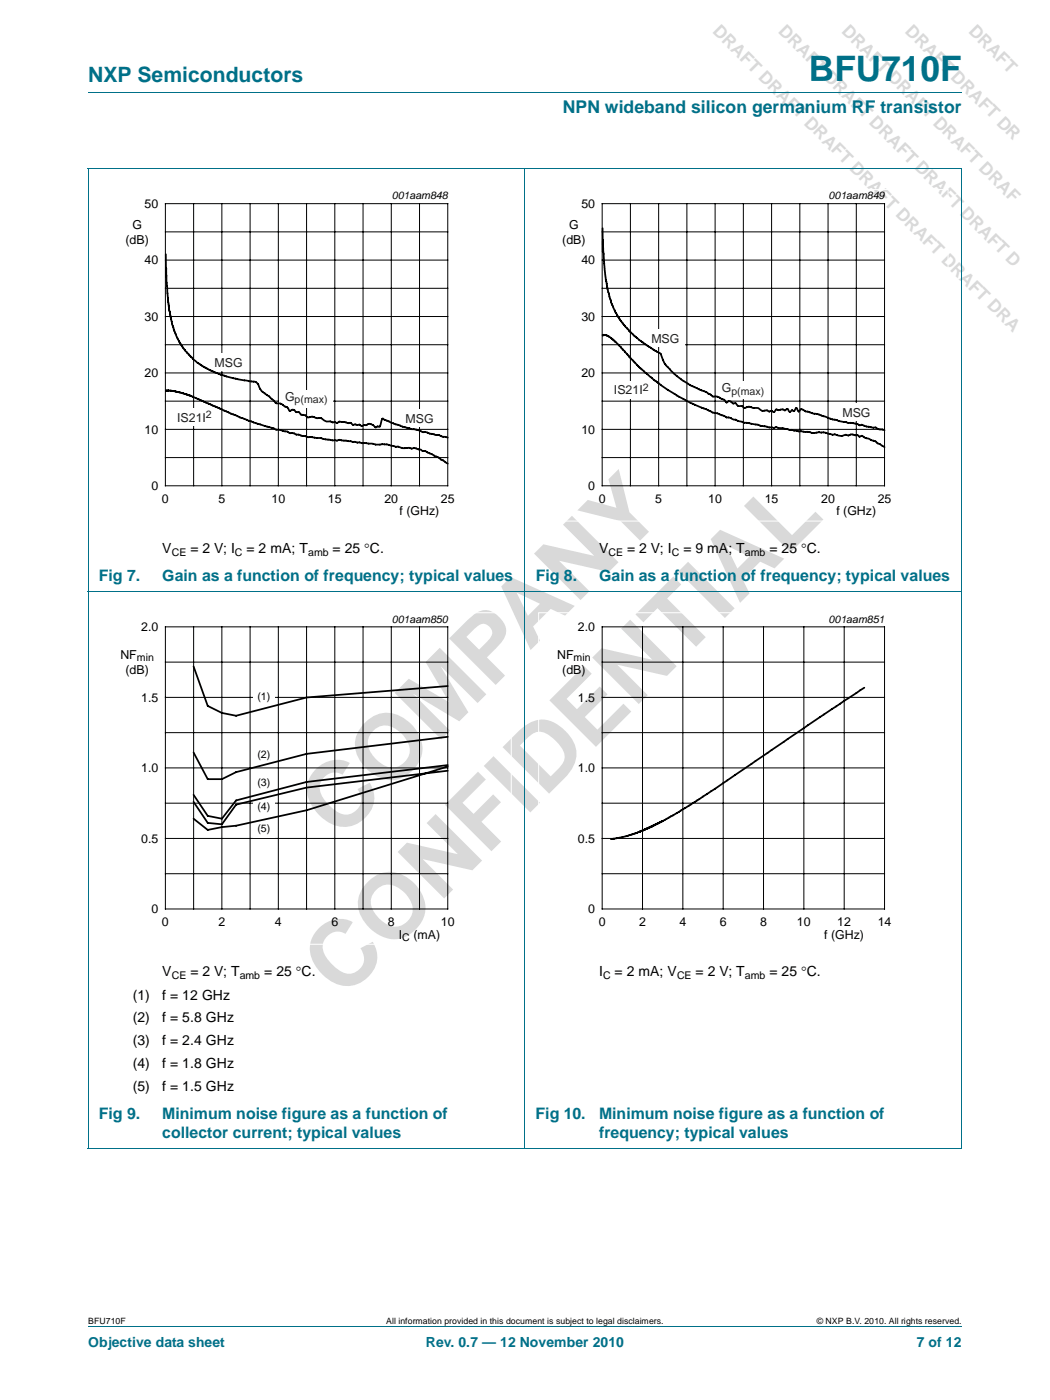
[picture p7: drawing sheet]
<svg xmlns="http://www.w3.org/2000/svg" width="210mm" height="280mm" viewBox="0 0 210 280" stroke-linecap="round" stroke-linejoin="round" font-family="sans-serif">
<path d="M17.6 18.5h174.7M17.6 33.7h174.7M17.6 33.7v196.1M104.9 33.7v196.2M192.3 33.7v196.1M17.6 118.4h174.7M17.6 229.8h174.7M17.6 265.5h174.7" fill="none" stroke="#007088" stroke-width=".2"/>
<path d="M20.4 37.9h81.8v66.4h-81.8z" fill="none" stroke="#fff" stroke-width=".2"/>
<g fill="none" stroke="#000" stroke-width=".2">
<path d="M33.1 40.7h56.4v56.5h-56.4zM33.1 46.4h56.4M33.1 57.7h56.4M33.1 52h56.4M38.7 40.7v56.5M44.4 40.7v56.5M50 40.7v56.5M55.6 40.7v56.5M61.3 40.7v56.5M66.9 40.7v56.5M72.6 40.7v56.5M78.2 40.7v56.5"/>
<path d="M83.9 40.7v56.5M33.1 69h56.4M33.1 63.3h56.4M33.1 74.6h56.4M33.1 80.3h56.4M33.1 91.6h56.4M33.1 85.9h56.4"/>
</g>
<g fill="#fff">
<path d="M41.7 70.7h8v3.5h-8z"/>
<path d="M79.9 81.9h8v3.5h-8z"/>
<path d="M55.8 78h10.8v3.5h-10.8z"/>
<path d="M34.9 81.6h8v3.6h-8z"/>
</g>
<path d="M33.1 50.9l.1 4.5v-1.7l.1 2.5 .3 4.1 .6 3.7a13.8 13.8 0 0 0 8.1 10.2l2.9 1.1 4.8 1a1.48 1.48 0 0 1 1.9 1.3l.6 .8a10.1 10.1 0 0 1 2.7 2.3 2.39 2.39 0 0 1 1.9 .7l.4 .1 .3 .6 .3 .1a.59 .59 0 0 1 .6-.2 .59 .59 0 0 1 .4 .4h.6l.5 .6a1.42 1.42 0 0 1 1.3 .5 1.84 1.84 0 0 1 1.8 .2h.2a1.34 1.34 0 0 1 1.5 .6l2.5 .3a1.96 1.96 0 0 1 1.9 0l.2 .1a.63 .63 0 0 1 1 .3h.7a.98 .98 0 0 1 1.1 .3l.4-.3 .4 .1a1.17 1.17 0 0 1 1.9 .4l.4-.2 .4 .1 .3-.8a.71 .71 0 0 1 .3-.9l.4 .3 2 .8 3.2 1a4.9 4.9 0 0 1 2.4 .7h.7l4.3 1.1M33.1 78.2l.1 .1v-.2l1.5 .1 2.7 .7 12.4 5.3 5.4 1.8 2.1 .3a1.21 1.21 0 0 0 1.2 .4l3 .8 2.5 .1 2.5 .5 .9 .1 .6-.2 4.4 .7 2 .1 .7 .2 2.2-.1 2.1 .5a5.5 5.5 0 0 0 2.6 .2l.1 .1a1.82 1.82 0 0 1 1.6 .2 15.8 15.8 0 0 1 4.8 2.2l1 .7" fill="none" stroke="#000" stroke-width=".35"/>
<path d="M107.7 37.9h81.8v66.4h-81.8z" fill="none" stroke="#fff" stroke-width=".2"/>
<g fill="none" stroke="#000" stroke-width=".2">
<path d="M120.4 40.7h56.4v56.5h-56.4zM120.4 46.4h56.4M120.4 57.7h56.4M120.4 52h56.4M126 40.7v56.5M131.7 40.7v56.5M137.3 40.7v56.5M143 40.7v56.5M148.6 40.7v56.5M154.2 40.7v56.5M159.9 40.7v56.5M165.5 40.7v56.5"/>
<path d="M171.2 40.7v56.5M120.4 69h56.4M120.4 63.3h56.4M120.4 74.6h56.4M120.4 80.3h56.4M120.4 91.6h56.4M120.4 85.9h56.4"/>
</g>
<g fill="#fff">
<path d="M129.1 65.9h7.9v3.5h-7.9z"/>
<path d="M167.2 80.6h8v3.6h-8z"/>
<path d="M143.2 76.2h10.7v3.5h-10.7z"/>
<path d="M122.2 76.2h8v3.5h-8z"/>
</g>
<path d="M120.5 45.7v4.7v-2.3l.5 6.8 .7 3.8a14.9 14.9 0 0 0 4.3 7.7l1.8 1.6 3.6 2.4a1.26 1.26 0 0 1 1 1.4 11.3 11.3 0 0 0 5.1 5l2.3 1.1 1.4 .5a3.8 3.8 0 0 0 2.4 1l.5 .3a1.47 1.47 0 0 1 1.1 .8 .8 .8 0 0 1 1.4 .2h.4a1.15 1.15 0 0 0 1.4 .6 .52 .52 0 0 0 .9 .2l.4-.1 .9 .2a1.19 1.19 0 0 1 1.4 .4l.4 .2a1.44 1.44 0 0 1 1.4 .1 .6 .6 0 0 1 .9 .2l.5-.6a.97 .97 0 0 0 1 0h.3a.59 .59 0 0 0 .9-.1l.5 .6a.49 .49 0 0 1 .8-.1l.5-.7 .5 .7a.67 .67 0 0 1 1.1-.1l1.8 .5 1.1 .2a24.5 24.5 0 0 0 7.5 1.9l.6 .3 .5-.1 .9 .3 1.1 .2a1.4 1.4 0 0 1 1.4 .4l1.1 .2M120.5 67v.1v-.1l.8 .1 1.2 .8 5.3 5.6 3.6 3a37.4 37.4 0 0 0 9.3 5.2l1.7 .8 1 .2 1.8 .8 .9 .1a10.6 10.6 0 0 0 3.8 1.1l1.9 .4a6.8 6.8 0 0 0 3.2 .4l4.7 .8 1.6 .1a5.2 5.2 0 0 0 2.6 .1l1.2 .1 1.3 .4 .5-.1a2.44 2.44 0 0 0 2.2 .1 1.08 1.08 0 0 0 1.2-.1l1.1 .2 .4 .3 .2-.1a.52 .52 0 0 1 .8 .2l1.3 .5a2.16 2.16 0 0 1 1.5 .8l1.2 .7" fill="none" stroke="#000" stroke-width=".35"/>
<path d="M20.4 122.6h81.8v66.3h-81.8z" fill="none" stroke="#fff" stroke-width=".2"/>
<g fill="none" stroke="#000" stroke-width=".2">
<path d="M33.1 125.4h56.4v56.5h-56.4zM33.1 139.5h56.4M33.1 132.5h56.4M38.7 125.4v56.5M44.4 125.4v56.5M50 125.4v56.5M55.6 125.4v56.5M61.3 125.4v56.5M66.9 125.4v56.5M72.6 125.4v56.5M78.2 125.4v56.5M83.9 125.4v56.5"/>
<path d="M33.1 153.6h56.4M33.1 146.6h56.4M33.1 174.8h56.4M33.1 167.8h56.4M33.1 160.7h56.4"/>
</g>
<g fill="#fff">
<path d="M50.6 137.7h4.3v3.3h-4.3z"/>
<path d="M50.6 149.3h4.3v3.3h-4.3z"/>
<path d="M50.6 155h4.3v3.3h-4.3z"/>
<path d="M50.6 159.8h4.3v3.3h-4.3z"/>
<path d="M50.6 164.2h4.3v3.3h-4.3z"/>
</g>
<path d="M38.7 133.3l2.8 7.9 2.9 1.4 2.8 .6 14.1-3.6 28.2-2.3M172.8 137.6l-11.3 7.5-18.5 12.7-7.3 4.6-3.2 1.9M89.5 154.2l-28.2 3.4-14.1 3.4-2.8 3.9-2.9-.3-2.8-4.2M89.5 153.1l-28.2 3.4-14.1 3.6-2.8 3.7-2.9-.6-2.8-4.2M89.5 147.4l-28.2 3.4-14.1 3.7-2.8 1.4h-2.9l-2.8-5.3M89.5 153.4l-28.2 8.7-14.1 3.1-2.8 .3-2.9 .5-2.8-2.2M129.2 165.8a25.5 25.5 0 0 1-6.8 2l-.3 .1M129.2 165.8l-.6 .3M129.7 165.7l-.5 .1M130 165.5l-.3 .2M132.5 164.3l-2.5 1.2M132.5 164.3l-4.9 2.2" fill="none" stroke="#000" stroke-width=".35"/>
<path d="M107.7 122.6h81.8v66.3h-81.8z" fill="none" stroke="#fff" stroke-width=".2"/>
<g fill="none" stroke="#000" stroke-width=".2">
<path d="M120.4 125.4h56.4v56.5h-56.4zM120.4 139.5h56.4M120.4 132.5h56.4M128.4 125.4v56.5M136.5 125.4v56.5M144.6 125.4v56.5M152.6 125.4v56.5M160.7 125.4v56.5M168.8 125.4v56.5M120.4 153.6h56.4M120.4 146.6h56.4M120.4 174.8h56.4"/>
<path d="M120.4 167.8h56.4M120.4 160.7h56.4"/>
</g>
<g font-size="18.3" fill="#d9d9d9">
<text x="67.9" y="168.3" transform="rotate(-45 67.9 168.3)">COMPANY</text>
<text x="68.5" y="200.1" transform="rotate(-45 68.5 200.1)">CONFIDENTIAL</text>
</g>
<text font-size="7" fill="#007088" x="161.7" y="16.2">BFU710F</text>
<text font-size="4.2" fill="#007088" x="17.6" y="16.4">NXP Semiconductors</text>
<g font-size="3.5" fill="#d9d9d9">
<text x="142.3" y="6.4" transform="rotate(45 142.3 6.4)">DRAFT DRAFT DRAFT DRAFT DRAFT DRAFT DRA</text>
<text x="155.4" y="6.4" transform="rotate(45 155.4 6.4)">DRAFT DRAFT DRAFT DRAFT DRAFT D</text>
<text x="168.1" y="6.4" transform="rotate(45 168.1 6.4)">DRAFT DRAFT DRAFT DRAF</text>
<text x="180.8" y="6.4" transform="rotate(45 180.8 6.4)">DRAFT DRAFT DR</text>
</g>
<text font-size="3.5" fill="#007088" x="112.5" y="22.6">NPN wideband silicon germanium RF transistor</text>
<g font-size="3.2" fill="#007088">
<text x="19.7" y="116.2">Fig 7.</text>
<text x="32.4" y="116.2">Gain as a function of frequency; typical values</text>
<text x="107.1" y="116.2">Fig 8.</text>
<text x="119.8" y="116.2">Gain as a function of frequency; typical values</text>
<text x="19.7" y="223.9">Fig 9.</text>
<text x="32.4" y="227.7">collector current; typical values</text>
<text x="32.4" y="223.9">Minimum noise figure as a function of</text>
<text x="107.1" y="223.9">Fig 10.</text>
<text x="119.8" y="223.9">Minimum noise figure as a function of</text>
<text x="119.8" y="227.7">frequency; typical values</text>
</g>
<g font-size="2.8">
<text x="32.4" y="110.7">V</text>
<text x="38.1" y="110.7">= 2 V; I</text>
<text x="49.3" y="110.7">= 2 mA; T</text>
<text x="66.5" y="110.7">= 25 °C.</text>
<text x="119.8" y="110.7">V</text>
<text x="125.3" y="110.7">= 2 V; I</text>
<text x="136.6" y="110.7">= 9 mA; T</text>
<text x="153.8" y="110.7">= 25 °C.</text>
<text x="32.4" y="195.4">V</text>
<text x="38.1" y="195.4">= 2 V; T</text>
<text x="52.8" y="195.4">= 25 °C.</text>
<text x="119.8" y="195.4">I</text>
<text x="122.9" y="195.4">= 2 mA; V</text>
<text x="139.1" y="195.4">= 2 V; T</text>
<text x="153.8" y="195.4">= 25 °C.</text>
<text x="26.5" y="200">(1)</text>
<text x="32.4" y="200">f = 12 GHz</text>
<text x="26.5" y="204.6">(2)</text>
<text x="26.5" y="209.2">(3)</text>
<text x="32.4" y="204.6">f = 5.8 GHz</text>
<text x="32.4" y="209.2">f = 2.4 GHz</text>
<text x="26.5" y="213.7">(4)</text>
<text x="32.4" y="213.7">f = 1.8 GHz</text>
<text x="26.5" y="218.3">(5)</text>
<text x="32.4" y="218.3">f = 1.5 GHz</text>
</g>
<g font-size="2.8" fill="#007088">
<text x="17.6" y="269.5">Objective data sheet</text>
<text x="85.1" y="269.5">Rev. 0.7 — 12 November 2010</text>
<text x="183.3" y="269.5">7 of 12</text>
</g>
<g font-size="2.5">
<text x="28.9" y="41.6">50</text>
<text x="116.2" y="41.6">50</text>
<text x="26.5" y="45.7">G</text>
<text x="113.8" y="45.7">G</text>
<text x="25.1" y="48.7">(dB)</text>
<text x="28.9" y="52.9">40</text>
<text x="112.4" y="48.7">(dB)</text>
<text x="116.2" y="52.9">40</text>
<text x="28.9" y="64.2">30</text>
<text x="116.2" y="64.2">30</text>
<text x="28.9" y="75.5">20</text>
<text x="116.2" y="75.5">20</text>
<text x="28.9" y="86.8">10</text>
<text x="116.2" y="86.8">10</text>
<text x="30.3" y="98">0</text>
<text x="32.4" y="100.6">0</text>
<text x="43.7" y="100.6">5</text>
<text x="54.3" y="100.6">10</text>
<text x="65.6" y="100.6">15</text>
<text x="76.8" y="100.6">20</text>
<text x="88.1" y="100.6">25</text>
<text x="117.6" y="98">0</text>
<text x="119.7" y="100.6">0</text>
<text x="131" y="100.6">5</text>
<text x="141.6" y="100.6">10</text>
<text x="152.9" y="100.6">15</text>
<text x="164.2" y="100.6">20</text>
<text x="175.5" y="100.6">25</text>
<text x="79.9" y="103.1">f (GHz)</text>
<text x="167.2" y="103.1">f (GHz)</text>
<text x="24.1" y="131.8">NF</text>
<text x="28.2" y="126.3">2.0</text>
<text x="111.4" y="131.8">NF</text>
<text x="115.5" y="126.3">2.0</text>
<text x="25.1" y="134.8">(dB)</text>
<text x="112.4" y="134.8">(dB)</text>
<text x="28.2" y="140.4">1.5</text>
<text x="115.5" y="140.4">1.5</text>
<text x="28.2" y="154.5">1.0</text>
<text x="115.5" y="154.5">1.0</text>
<text x="28.2" y="168.6">0.5</text>
<text x="115.5" y="168.6">0.5</text>
<text x="30.3" y="182.7">0</text>
<text x="32.4" y="185.3">0</text>
<text x="43.7" y="185.3">2</text>
<text x="55" y="185.3">4</text>
<text x="66.2" y="185.3">6</text>
<text x="77.5" y="185.3">8</text>
<text x="88.1" y="185.3">10</text>
<text x="117.6" y="182.7">0</text>
<text x="119.7" y="185.3">0</text>
<text x="127.8" y="185.3">2</text>
<text x="135.8" y="185.3">4</text>
<text x="143.9" y="185.3">6</text>
<text x="151.9" y="185.3">8</text>
<text x="159.3" y="185.3">10</text>
<text x="167.4" y="185.3">12</text>
<text x="175.5" y="185.3">14</text>
<text x="79.7" y="187.8">I</text>
<text x="82.6" y="187.8">(mA)</text>
<text x="164.8" y="187.8">f (GHz)</text>
</g>
<g font-size="2.5" fill="#231f20">
<text x="130.2" y="68.6">MSG</text>
<text x="42.9" y="73.4">MSG</text>
<text x="57" y="80.2">G</text>
<text x="122.7" y="78.9">IS21I</text>
<text x="144.3" y="78.5">G</text>
<text x="168.4" y="83.3">MSG</text>
<text x="35.4" y="84.3">IS21I</text>
<text x="81.1" y="84.6">MSG</text>
</g>
<g font-size="2.1">
<text x="78.3" y="39.9">001aam848</text>
<text x="165.6" y="39.9">001aam849</text>
<text x="34.3" y="111.2">CE</text>
<text x="46.9" y="111.2">C</text>
<text x="61.6" y="111.2">amb</text>
<text x="121.6" y="111.2">CE</text>
<text x="134.3" y="111.2">C</text>
<text x="148.9" y="111.2">amb</text>
<text x="78.3" y="124.6">001aam850</text>
<text x="165.6" y="124.6">001aam851</text>
<text x="27.4" y="132.3">min</text>
<text x="114.7" y="132.3">min</text>
<text x="51.5" y="140">(1)</text>
<text x="51.5" y="151.6">(2)</text>
<text x="51.5" y="157.3">(3)</text>
<text x="51.5" y="162.1">(4)</text>
<text x="51.5" y="166.5">(5)</text>
<text x="80.4" y="188.3">C</text>
<text x="34.3" y="195.9">CE</text>
<text x="47.9" y="195.9">amb</text>
<text x="120.6" y="195.9">C</text>
<text x="135.3" y="195.9">CE</text>
<text x="148.9" y="195.9">amb</text>
</g>
<g font-size="2.1" fill="#231f20">
<text x="41.2" y="83.6">2</text>
<text x="58.9" y="80.7">p(max)</text>
<text x="128.5" y="78.1">2</text>
<text x="146.2" y="79">p(max)</text>
</g>
<g font-size="1.7">
<text x="17.6" y="264.9">BFU710F</text>
<text x="77.2" y="264.9">All information provided in this document is subject to legal disclaimers.</text>
<text x="163.3" y="264.9">© NXP B.V. 2010. All rights reserved.</text>
</g>
</svg>
